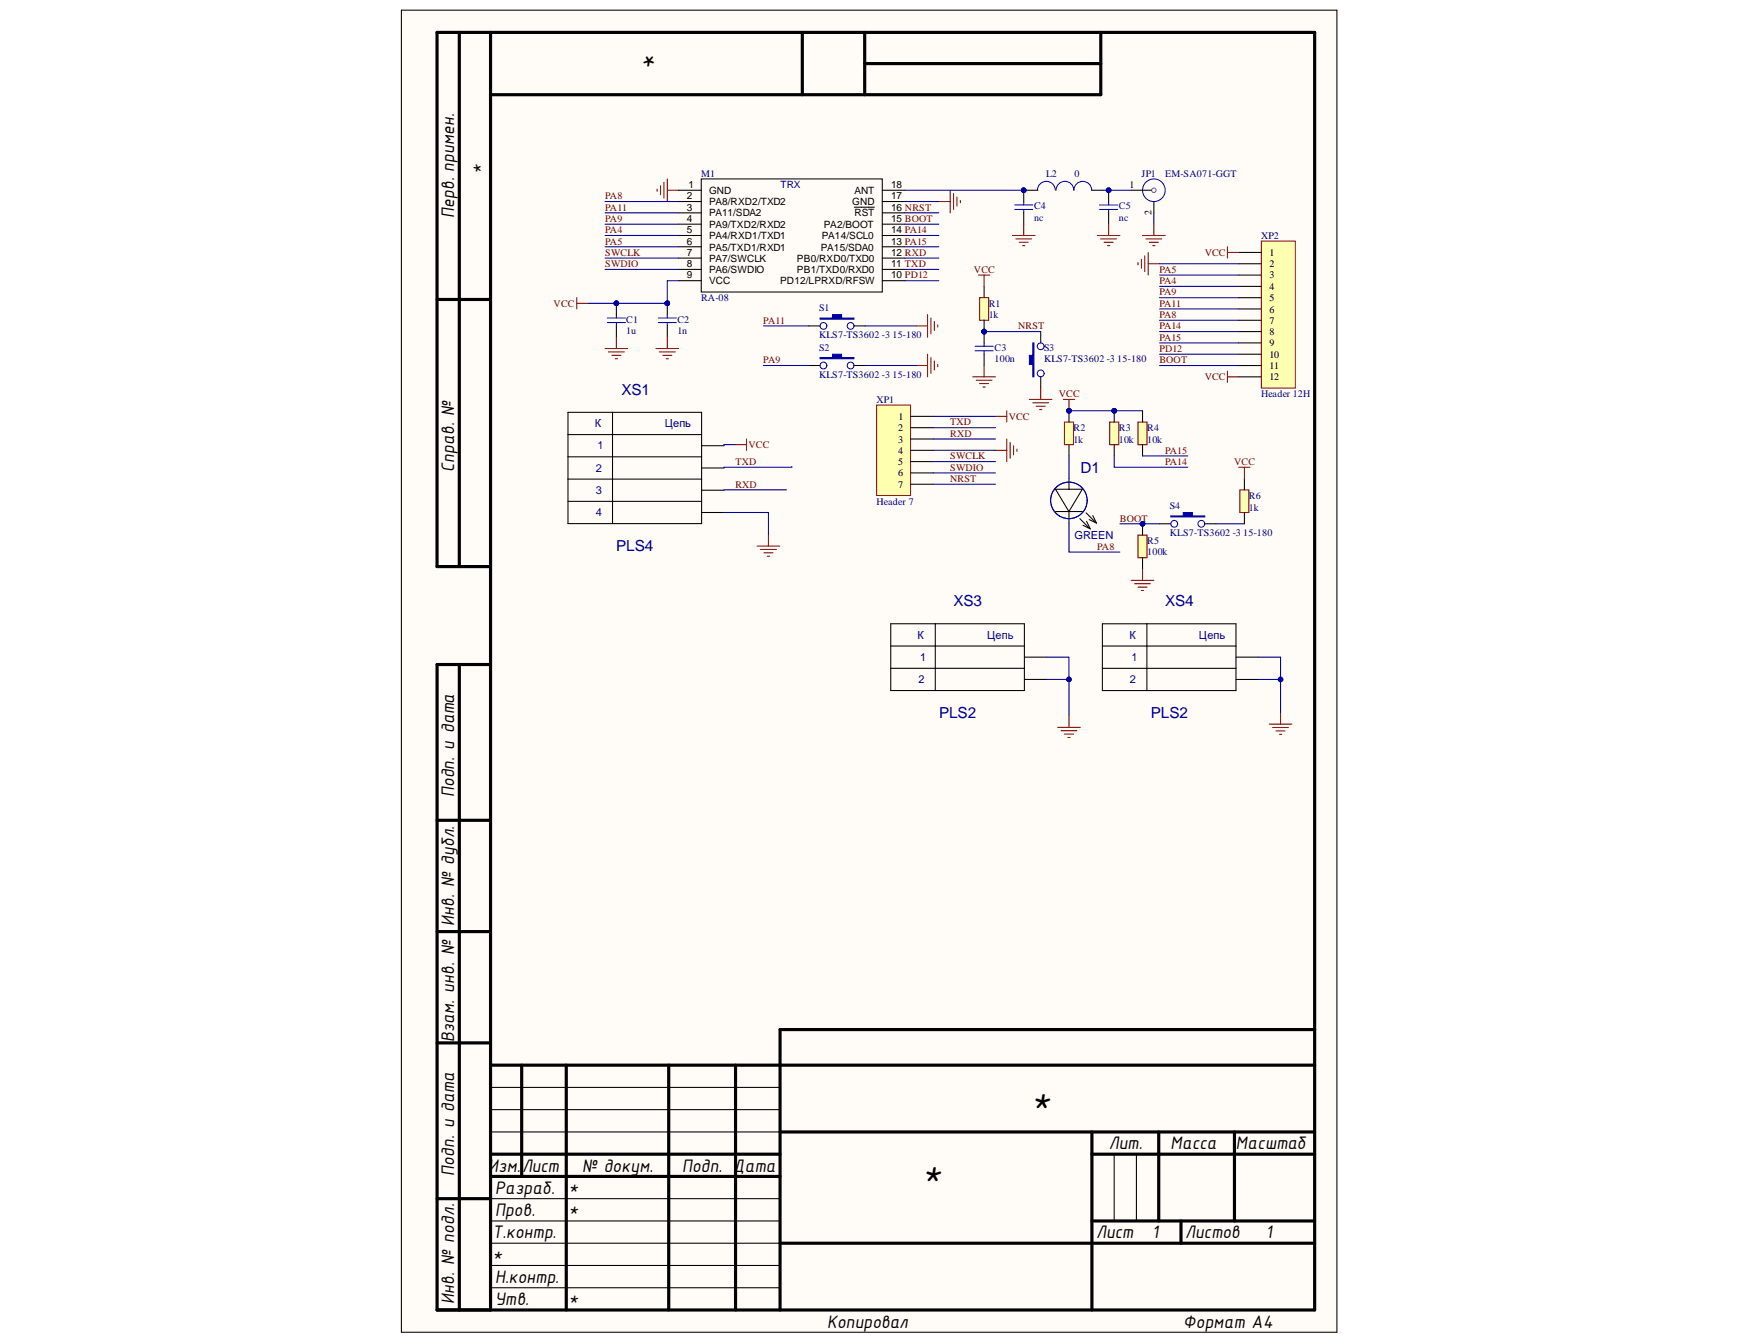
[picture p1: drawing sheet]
# Altium project RA08T.PrjPcb
1 sheet, 24 parts. Net scope: global (net labels, ports and power ports of the same name join across sheets).
Board file: RA08T.PcbDoc

## Sheet RA08T.SchDoc
size 209 x 297 mm; SheetNumber: 1; SheetTotal: 1; SPICEModelCacheXSTIBOJF: <root> / <DocumentId>XSTIBOJF</DocumentId> / </root>

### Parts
C1  1u  [C-0603]
C2  1n  [C-0603]
C3  100n  [C-0603]
C4  nc  [C-0603]
C5  nc  [C-0603]
D1  value GREEN  [LED_3mm_RED]  (hidden comment: LED3mm)
JP1  EM-SA071-GGT  [AMPHENOL_132357-11]
L2  0  [L-0603]
M1  RA-08  [LGA18_RA08]
R1  1k  [R-0603]
R2  1k  [R-0603]
R3  10k  [R-0603]
R4  10k  [R-0603]
R5  100k  [R-0603]
R6  1k  [R-0603]
S1  KLS7-TS3602 -3 15-180  [BUTT_MIN]
S2  KLS7-TS3602 -3 15-180  [BUTT_MIN]
S3  KLS7-TS3602 -3 15-180  [BUTT_MIN]
S4  KLS7-TS3602 -3 15-180  [BUTT_MIN]
XP1  Header 7  [PLS1-7R]
XP2  Header 12H  [HDR1X12H_1]
XS1  PLS4  [PLS4 - 3D]
XS3  PLS2  [PLS2 - 3D]
XS4  PLS2  [PLS2 - 3D]

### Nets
GND: C1.2 C2.2 C3.2 C4.2 C5.2 JP1.2 M1.1(GND) M1.17(GND) R5.2 S1.2 S2.2 S3.1 XP1.4 XP2.2 XS1.4 XS3.1 XS3.2 XS4.1 XS4.2
VCC: C1.1 C2.1 M1.9(VCC) R1.2 R2.2 R3.2 R4.2 R6.1 XP1.1 XP2.1 XP2.12 XS1.1
BOOT: M1.15(PA2/BOOT) R5.1 S4.1 XP2.11
NRST: C3.1 M1.16(~{RST}) R1.1 S3.2 XP1.7
PA4: M1.5(PA4/RXD1/TXD1) XP2.4
PA5: M1.6(PA5/TXD1/RXD1) XP2.3
PA8: D1.2 M1.2(PA8/RXD2/TXD2) XP2.7
PA9: M1.4(PA9/TXD2/RXD2) S2.1 XP2.5
PA11: M1.3(PA11/SDA2) S1.1 XP2.6
PA14: M1.14(PA14/SCL0) R3.1 XP2.8
PA15: M1.13(PA15/SDA0) R4.1 XP2.9
PD12: M1.10(PD12/LPRXD/RFSW) XP2.10
RXD: M1.12(PB0/RXD0/TXD0) XP1.3 XS1.3
SWCLK: M1.7(PA7/SWCLK) XP1.5
SWDIO: M1.8(PA6/SWDIO) XP1.6
TXD: M1.11(PB1/TXD0/RXD0) XP1.2 XS1.2
NetC4_1: C4.1 L2.1 M1.18(ANT)
NetC5_1: C5.1 JP1.1 L2.2
NetD1_1: D1.1 R2.1
NetR6_2: R6.2 S4.2
